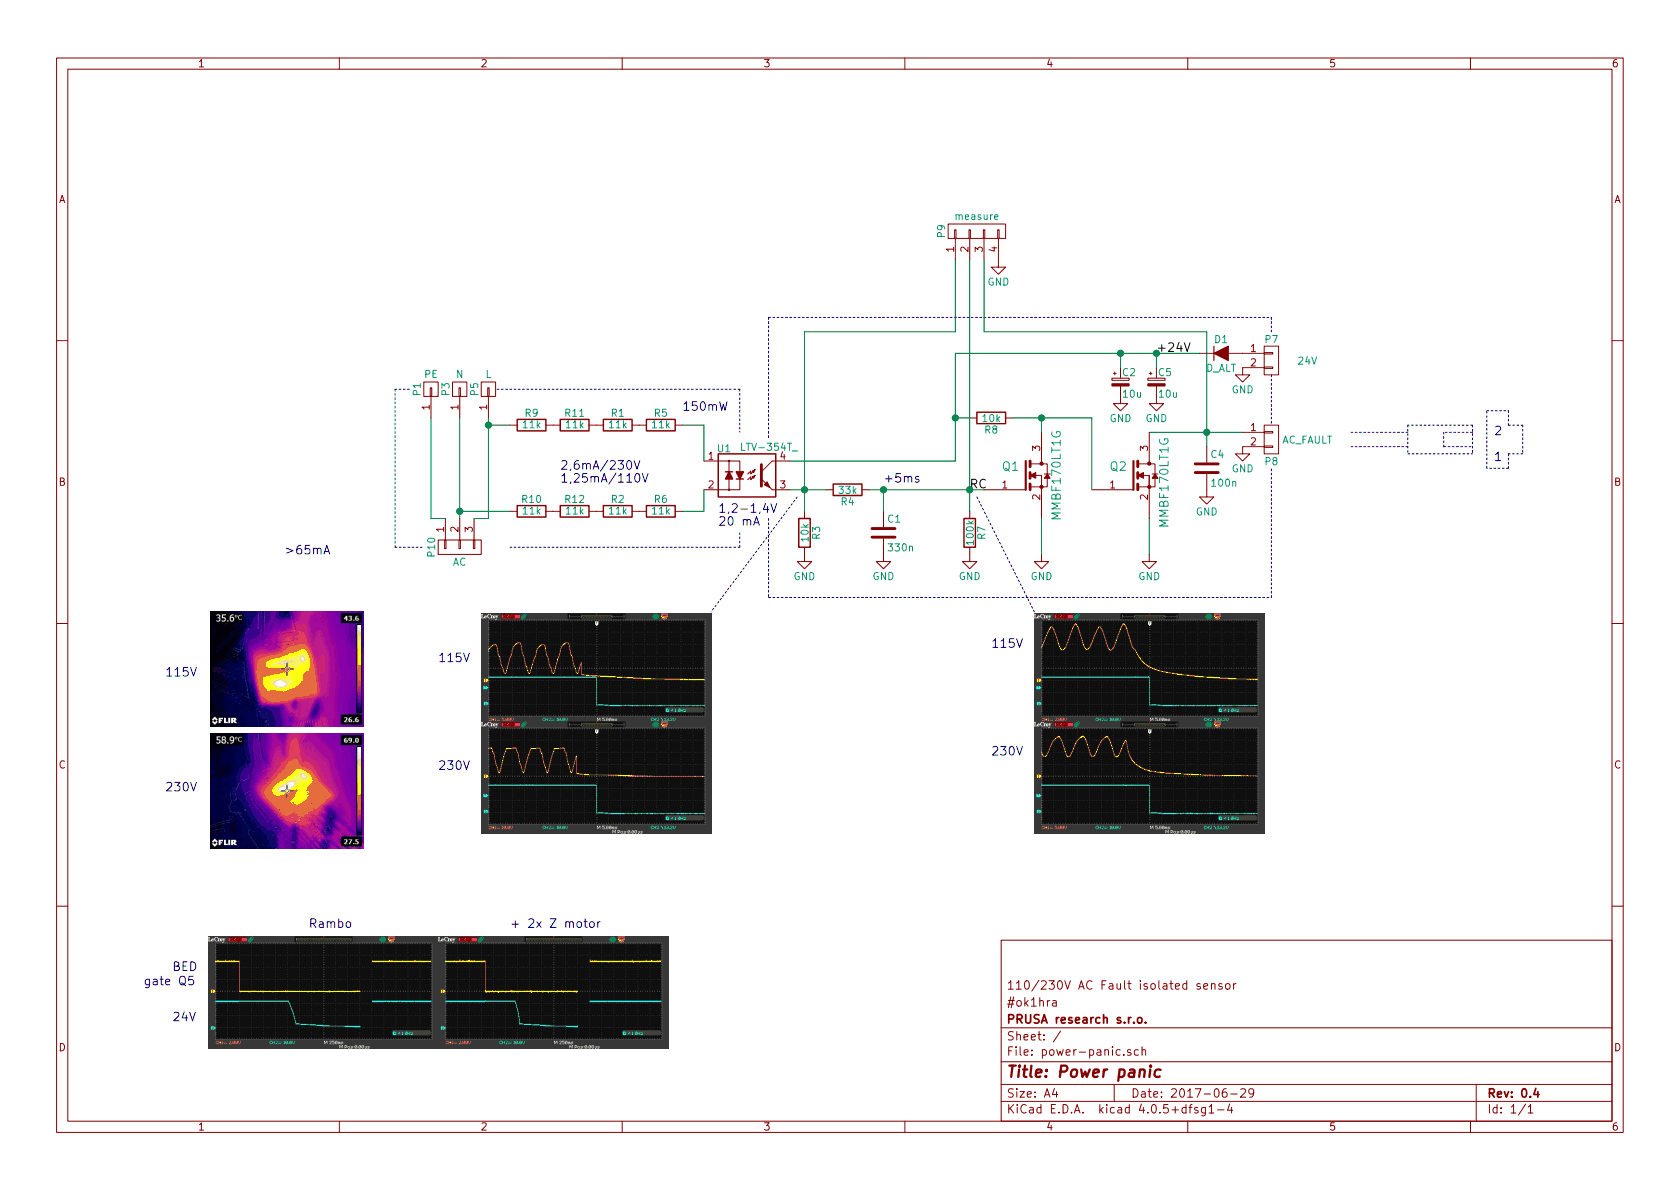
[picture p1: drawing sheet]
EESchema Schematic File Version 2
LIBS:power
LIBS:device
LIBS:transistors
LIBS:conn
LIBS:linear
LIBS:regul
LIBS:74xx
LIBS:cmos4000
LIBS:adc-dac
LIBS:memory
LIBS:xilinx
LIBS:microcontrollers
LIBS:dsp
LIBS:microchip
LIBS:analog_switches
LIBS:motorola
LIBS:texas
LIBS:intel
LIBS:audio
LIBS:interface
LIBS:digital-audio
LIBS:philips
LIBS:display
LIBS:cypress
LIBS:siliconi
LIBS:opto
LIBS:atmel
LIBS:contrib
LIBS:valves
LIBS:ok1hra
LIBS:power-panic-cache
EELAYER 25 0
EELAYER END
$Descr A4 11693 8268
encoding utf-8
Sheet 1 1
Title "Power panic"
Date "2017-06-29"
Rev "0.4"
Comp "PRUSA research s.r.o."
Comment1 "#ok1hra"
Comment2 "110/230V AC Fault isolated sensor"
Comment3 ""
Comment4 ""
$EndDescr
$Comp
L R R1
U 1 1
P 4300 2950
F 0 "R1" V 4380 2950 50  0000 C CNN
F 1 "11k" V 4300 2950 50  0000 C CNN
F 2 "Resistors_SMD:R_1206" V 4230 2950 50  0001 C CNN
F 3 "" H 4300 2950 50  0000 C CNN
	1    4300 2950
	0    -1   -1   0   
$EndComp
$Comp
L R R4
U 1 1
P 5900 3400
F 0 "R4" V 5980 3400 50  0000 C CNN
F 1 "33k" V 5900 3400 50  0000 C CNN
F 2 "Resistors_SMD:R_0805" V 5830 3400 50  0001 C CNN
F 3 "" H 5900 3400 50  0000 C CNN
	1    5900 3400
	0    1    1    0   
$EndComp
$Comp
L CONN_01X01 P5
U 1 1
P 3400 2700
F 0 "P5" H 3400 2800 50  0000 C CNN
F 1 "L" V 3500 2700 50  0000 C CNN
F 2 "ok1hra:faston-hole-m" H 3400 2700 50  0001 C CNN
F 3 "" H 3400 2700 50  0000 C CNN
	1    3400 2700
	0    -1   -1   0   
$EndComp
$Comp
L CONN_01X01 P3
U 1 1
P 3200 2700
F 0 "P3" H 3200 2800 50  0000 C CNN
F 1 "N" V 3300 2700 50  0000 C CNN
F 2 "ok1hra:faston-hole-m" H 3200 2700 50  0001 C CNN
F 3 "" H 3200 2700 50  0000 C CNN
	1    3200 2700
	0    -1   -1   0   
$EndComp
$Comp
L CONN_01X01 P1
U 1 1
P 3000 2700
F 0 "P1" H 3000 2800 50  0000 C CNN
F 1 "PE" V 3100 2700 50  0000 C CNN
F 2 "ok1hra:faston-hole-m" H 3000 2700 50  0001 C CNN
F 3 "" H 3000 2700 50  0000 C CNN
	1    3000 2700
	0    -1   -1   0   
$EndComp
$Comp
L R R5
U 1 1
P 4600 2950
F 0 "R5" V 4680 2950 50  0000 C CNN
F 1 "11k" V 4600 2950 50  0000 C CNN
F 2 "Resistors_SMD:R_1206" V 4530 2950 50  0001 C CNN
F 3 "" H 4600 2950 50  0000 C CNN
	1    4600 2950
	0    -1   -1   0   
$EndComp
$Comp
L R R2
U 1 1
P 4300 3550
F 0 "R2" V 4380 3550 50  0000 C CNN
F 1 "11k" V 4300 3550 50  0000 C CNN
F 2 "Resistors_SMD:R_1206" V 4230 3550 50  0001 C CNN
F 3 "" H 4300 3550 50  0000 C CNN
	1    4300 3550
	0    -1   -1   0   
$EndComp
$Comp
L R R6
U 1 1
P 4600 3550
F 0 "R6" V 4680 3550 50  0000 C CNN
F 1 "11k" V 4600 3550 50  0000 C CNN
F 2 "Resistors_SMD:R_1206" V 4530 3550 50  0001 C CNN
F 3 "" H 4600 3550 50  0000 C CNN
	1    4600 3550
	0    -1   -1   0   
$EndComp
Text Notes 3900 3350 0    60   ~ 0
2,6mA/230V\n1,25mA/110V
Text Notes 4750 2850 0    60   ~ 0
150mW
Text Notes 8550 -100 0    60   ~ 0
http://hyperphysics.phy-astr.gsu.edu/hbase/Electronic/schmitt.html\nhttps://goo.gl/images/DPBsUw\nhttps://www.allaboutcircuits.com/tools/capacitor-Charge-and-time-constant-calculator/
$Comp
L CONN_01X02 P8
U 1 1
P 8850 3050
F 0 "P8" H 8850 2900 50  0000 C CNN
F 1 "AC_FAULT" H 9100 3050 50  0000 C CNN
F 2 "ok1hra:Pin_1x02-XL" H 8850 3050 50  0001 C CNN
F 3 "" H 8850 3050 50  0000 C CNN
	1    8850 3050
	1    0    0    -1  
$EndComp
$Comp
L LTV-354T_ U1
U 1 1
P 5200 3300
F 0 "U1" H 4990 3490 50  0000 L CNN
F 1 "LTV-354T_" H 5150 3500 50  0000 L CNN
F 2 "Opto-Devices:Optocoupler_SMD_LTV-817S" H 5000 3100 50  0001 L CIN
F 3 "" H 5225 3300 50  0000 L CNN
	1    5200 3300
	1    0    0    -1  
$EndComp
Text Notes 5000 3650 0    60   ~ 0
1,2-1,4V\n20 mA
$Comp
L R R3
U 1 1
P 5600 3700
F 0 "R3" V 5680 3700 50  0000 C CNN
F 1 "10k" V 5600 3700 50  0000 C CNN
F 2 "Resistors_SMD:R_0805" V 5530 3700 50  0001 C CNN
F 3 "" H 5600 3700 50  0000 C CNN
	1    5600 3700
	1    0    0    -1  
$EndComp
$Comp
L GND #PWR01
U 1 1
P 5600 3850
F 0 "#PWR01" H 5600 3600 50  0001 C CNN
F 1 "GND" H 5600 3700 50  0000 C CNN
F 2 "" H 5600 3850 50  0000 C CNN
F 3 "" H 5600 3850 50  0000 C CNN
	1    5600 3850
	1    0    0    -1  
$EndComp
$Comp
L GND #PWR02
U 1 1
P 8650 3100
F 0 "#PWR02" H 8650 2850 50  0001 C CNN
F 1 "GND" H 8650 2950 50  0000 C CNN
F 2 "" H 8650 3100 50  0000 C CNN
F 3 "" H 8650 3100 50  0000 C CNN
	1    8650 3100
	1    0    0    -1  
$EndComp
$Comp
L GND #PWR03
U 1 1
P 8000 3850
F 0 "#PWR03" H 8000 3600 50  0001 C CNN
F 1 "GND" H 8000 3700 50  0000 C CNN
F 2 "" H 8000 3850 50  0000 C CNN
F 3 "" H 8000 3850 50  0000 C CNN
	1    8000 3850
	1    0    0    -1  
$EndComp
$Comp
L MOSFET-N Q2
U 1 1
P 8000 3300
F 0 "Q2" H 7784 3366 60  0000 C CNN
F 1 "MMBF170LT1G" V 8100 3250 60  0000 C CNN
F 2 "TO_SOT_Packages_SMD:SOT-23" H 8020 3300 60  0001 C CNN
F 3 "" H 8020 3300 60  0000 C CNN
	1    8000 3300
	1    0    0    -1  
$EndComp
$Comp
L GND #PWR04
U 1 1
P 6750 3850
F 0 "#PWR04" H 6750 3600 50  0001 C CNN
F 1 "GND" H 6750 3700 50  0000 C CNN
F 2 "" H 6750 3850 50  0000 C CNN
F 3 "" H 6750 3850 50  0000 C CNN
	1    6750 3850
	1    0    0    -1  
$EndComp
$Comp
L R R7
U 1 1
P 6750 3700
F 0 "R7" V 6830 3700 50  0000 C CNN
F 1 "100k" V 6750 3700 50  0000 C CNN
F 2 "Resistors_SMD:R_0805" V 6680 3700 50  0001 C CNN
F 3 "" H 6750 3700 50  0000 C CNN
	1    6750 3700
	1    0    0    -1  
$EndComp
$Comp
L MOSFET-N Q1
U 1 1
P 7250 3300
F 0 "Q1" H 7034 3366 60  0000 C CNN
F 1 "MMBF170LT1G" V 7350 3300 60  0000 C CNN
F 2 "TO_SOT_Packages_SMD:SOT-23" H 7270 3300 60  0001 C CNN
F 3 "" H 7270 3300 60  0000 C CNN
	1    7250 3300
	1    0    0    -1  
$EndComp
$Comp
L GND #PWR05
U 1 1
P 7250 3850
F 0 "#PWR05" H 7250 3600 50  0001 C CNN
F 1 "GND" H 7250 3700 50  0000 C CNN
F 2 "" H 7250 3850 50  0000 C CNN
F 3 "" H 7250 3850 50  0000 C CNN
	1    7250 3850
	1    0    0    -1  
$EndComp
$Comp
L R R8
U 1 1
P 6900 2900
F 0 "R8" V 6980 2900 50  0000 C CNN
F 1 "10k" V 6900 2900 50  0000 C CNN
F 2 "Resistors_SMD:R_0805" V 6830 2900 50  0001 C CNN
F 3 "" H 6900 2900 50  0000 C CNN
	1    6900 2900
	0    1    1    0   
$EndComp
$Comp
L D_ALT D1
U 1 1
P 8500 2450
F 0 "D1" H 8500 2550 50  0000 C CNN
F 1 "D_ALT" H 8500 2350 50  0000 C CNN
F 2 "Diodes_SMD:SOD-323" H 8500 2450 50  0001 C CNN
F 3 "" H 8500 2450 50  0000 C CNN
	1    8500 2450
	1    0    0    -1  
$EndComp
$Comp
L GND #PWR06
U 1 1
P 7800 2750
F 0 "#PWR06" H 7800 2500 50  0001 C CNN
F 1 "GND" H 7800 2600 50  0000 C CNN
F 2 "" H 7800 2750 50  0000 C CNN
F 3 "" H 7800 2750 50  0000 C CNN
	1    7800 2750
	1    0    0    -1  
$EndComp
$Comp
L C C4
U 1 1
P 8400 3250
F 0 "C4" H 8425 3350 50  0000 L CNN
F 1 "100n" H 8425 3150 50  0000 L CNN
F 2 "Capacitors_SMD:C_0805" H 8438 3100 50  0001 C CNN
F 3 "" H 8400 3250 50  0000 C CNN
	1    8400 3250
	1    0    0    -1  
$EndComp
$Comp
L GND #PWR07
U 1 1
P 8400 3400
F 0 "#PWR07" H 8400 3150 50  0001 C CNN
F 1 "GND" H 8400 3250 50  0000 C CNN
F 2 "" H 8400 3400 50  0000 C CNN
F 3 "" H 8400 3400 50  0000 C CNN
	1    8400 3400
	1    0    0    -1  
$EndComp
$Comp
L C C1
U 1 1
P 6150 3700
F 0 "C1" H 6175 3800 50  0000 L CNN
F 1 "330n" H 6175 3600 50  0000 L CNN
F 2 "Capacitors_SMD:C_0805" H 6188 3550 50  0001 C CNN
F 3 "" H 6150 3700 50  0000 C CNN
	1    6150 3700
	1    0    0    -1  
$EndComp
$Comp
L GND #PWR08
U 1 1
P 6150 3850
F 0 "#PWR08" H 6150 3600 50  0001 C CNN
F 1 "GND" H 6150 3700 50  0000 C CNN
F 2 "" H 6150 3850 50  0000 C CNN
F 3 "" H 6150 3850 50  0000 C CNN
	1    6150 3850
	1    0    0    -1  
$EndComp
$Comp
L CONN_01X02 P7
U 1 1
P 8850 2500
F 0 "P7" H 8850 2650 50  0000 C CNN
F 1 "24V" H 9100 2500 50  0000 C CNN
F 2 "ok1hra:Pin_1x02-XL" H 8850 2500 50  0001 C CNN
F 3 "" H 8850 2500 50  0000 C CNN
	1    8850 2500
	1    0    0    -1  
$EndComp
$Comp
L GND #PWR09
U 1 1
P 8650 2550
F 0 "#PWR09" H 8650 2300 50  0001 C CNN
F 1 "GND" H 8650 2400 50  0000 C CNN
F 2 "" H 8650 2550 50  0000 C CNN
F 3 "" H 8650 2550 50  0000 C CNN
	1    8650 2550
	1    0    0    -1  
$EndComp
$Comp
L CP_Small C5
U 1 1
P 8050 2650
F 0 "C5" H 8060 2720 50  0000 L CNN
F 1 "10u" H 8060 2570 50  0000 L CNN
F 2 "Capacitors_SMD:C_1206" H 8050 2650 50  0001 C CNN
F 3 "" H 8050 2650 50  0000 C CNN
	1    8050 2650
	1    0    0    -1  
$EndComp
$Comp
L GND #PWR010
U 1 1
P 8050 2750
F 0 "#PWR010" H 8050 2500 50  0001 C CNN
F 1 "GND" H 8050 2600 50  0000 C CNN
F 2 "" H 8050 2750 50  0000 C CNN
F 3 "" H 8050 2750 50  0000 C CNN
	1    8050 2750
	1    0    0    -1  
$EndComp
Text Notes 6150 3350 0    60   ~ 0
+5ms
Text Notes 3050 4600 0    60   ~ 0
115V
Text Notes 3050 5350 0    60   ~ 0
230V
Text Notes 2300 3850 2    60   ~ 0
>65mA
Text Notes 6900 4500 0    60   ~ 0
115V
Text Notes 6900 5250 0    60   ~ 0
230V
Text Label 6750 3400 0    60   ~ 0
RC
Text Label 8050 2450 0    60   ~ 0
+24V
Text Notes 1150 4700 0    60   ~ 0
115V
Text Notes 1150 5500 0    60   ~ 0
230V
$Comp
L CP_Small C2
U 1 1
P 7800 2650
F 0 "C2" H 7810 2720 50  0000 L CNN
F 1 "10u" H 7810 2570 50  0000 L CNN
F 2 "Capacitors_SMD:C_1206" H 7800 2650 50  0001 C CNN
F 3 "" H 7800 2650 50  0000 C CNN
	1    7800 2650
	1    0    0    -1  
$EndComp
$Comp
L R R9
U 1 1
P 3700 2950
F 0 "R9" V 3780 2950 50  0000 C CNN
F 1 "11k" V 3700 2950 50  0000 C CNN
F 2 "Resistors_SMD:R_1206" V 3630 2950 50  0001 C CNN
F 3 "" H 3700 2950 50  0000 C CNN
	1    3700 2950
	0    -1   -1   0   
$EndComp
$Comp
L R R11
U 1 1
P 4000 2950
F 0 "R11" V 4080 2950 50  0000 C CNN
F 1 "11k" V 4000 2950 50  0000 C CNN
F 2 "Resistors_SMD:R_1206" V 3930 2950 50  0001 C CNN
F 3 "" H 4000 2950 50  0000 C CNN
	1    4000 2950
	0    -1   -1   0   
$EndComp
$Comp
L R R10
U 1 1
P 3700 3550
F 0 "R10" V 3780 3550 50  0000 C CNN
F 1 "11k" V 3700 3550 50  0000 C CNN
F 2 "Resistors_SMD:R_1206" V 3630 3550 50  0001 C CNN
F 3 "" H 3700 3550 50  0000 C CNN
	1    3700 3550
	0    -1   -1   0   
$EndComp
$Comp
L R R12
U 1 1
P 4000 3550
F 0 "R12" V 4080 3550 50  0000 C CNN
F 1 "11k" V 4000 3550 50  0000 C CNN
F 2 "Resistors_SMD:R_1206" V 3930 3550 50  0001 C CNN
F 3 "" H 4000 3550 50  0000 C CNN
	1    4000 3550
	0    -1   -1   0   
$EndComp
$Comp
L CONN_01X04 P9
U 1 1
P 6800 1600
F 0 "P9" H 6800 1850 50  0000 C CNN
F 1 "measure" V 6900 1600 50  0000 C CNN
F 2 "Pin_Headers:Pin_Header_Straight_1x04" H 6800 1600 50  0001 C CNN
F 3 "" H 6800 1600 50  0000 C CNN
	1    6800 1600
	0    -1   -1   0   
$EndComp
$Comp
L GND #PWR011
U 1 1
P 6950 1800
F 0 "#PWR011" H 6950 1550 50  0001 C CNN
F 1 "GND" H 6950 1650 50  0000 C CNN
F 2 "" H 6950 1800 50  0000 C CNN
F 3 "" H 6950 1800 50  0000 C CNN
	1    6950 1800
	1    0    0    -1  
$EndComp
Text Notes 2150 6450 0    60   ~ 0
Rambo
Text Notes 3550 6450 0    60   ~ 0
+ 2x Z motor
Text Notes 1200 7100 0    60   ~ 0
24V
Text Notes 1200 6750 0    60   ~ 0
BED
Text Notes 1000 6850 0    60   ~ 0
gate Q5
$Comp
L CONN_01X03 P10
U 1 1
P 3200 3800
F 0 "P10" H 3200 4000 50  0000 C CNN
F 1 "AC" V 3300 3800 50  0000 C CNN
F 2 "ok1hra:ac-power-plug-fuse" H 3200 3800 50  0001 C CNN
F 3 "" H 3200 3800 50  0000 C CNN
	1    3200 3800
	0    -1   1    0   
$EndComp
Wire Wire Line
	8000 3000 8650 3000
Wire Notes Line
	5150 3800 5150 3700
Wire Notes Line
	5150 2700 5150 3000
Wire Wire Line
	4900 3550 4750 3550
Wire Wire Line
	4750 2950 4900 2950
Wire Notes Line
	2750 3800 2950 3800
Wire Notes Line
	2750 2700 2750 3800
Wire Notes Line
	2850 2700 2750 2700
Wire Wire Line
	3000 2900 3000 3600
Wire Wire Line
	3200 2900 3200 3600
Wire Wire Line
	4900 3550 4900 3400
Wire Wire Line
	4900 2950 4900 3200
Wire Wire Line
	5500 3400 5750 3400
Wire Wire Line
	5600 2300 5600 3550
Wire Wire Line
	7050 2900 7600 2900
Wire Wire Line
	7250 2900 7250 3000
Wire Wire Line
	7600 2900 7600 3400
Connection ~ 7250 2900
Wire Wire Line
	6050 3400 6850 3400
Wire Wire Line
	6750 1800 6750 3550
Connection ~ 6750 3400
Connection ~ 5600 3400
Wire Wire Line
	7250 3850 7250 3600
Wire Wire Line
	8000 3850 8000 3600
Wire Wire Line
	6650 3200 5500 3200
Wire Wire Line
	6650 2450 6650 3200
Wire Wire Line
	6650 2900 6750 2900
Connection ~ 6650 2900
Wire Notes Line
	5350 3600 5350 4150
Wire Notes Line
	5350 4150 8850 4150
Wire Wire Line
	6650 2450 8350 2450
Wire Wire Line
	7800 2550 7800 2450
Connection ~ 7800 2450
Wire Notes Line
	5350 2200 8850 2200
Wire Notes Line
	5350 2200 5350 3050
Wire Wire Line
	8400 2300 8400 3100
Connection ~ 8400 3000
Wire Wire Line
	6150 3550 6150 3400
Connection ~ 6150 3400
Wire Notes Line
	8850 2200 8850 2300
Wire Notes Line
	8850 4150 8850 3250
Connection ~ 3200 3550
Wire Notes Line
	8850 2600 8850 2950
Wire Wire Line
	8050 2550 8050 2450
Connection ~ 8050 2450
Wire Notes Line
	5550 3450 4950 4250
Wire Notes Line
	6800 3450 7200 4250
Wire Wire Line
	3400 2900 3400 3600
Connection ~ 3400 2950
Wire Wire Line
	3400 2950 3550 2950
Wire Wire Line
	3550 3550 3200 3550
Wire Notes Line
	5150 2700 3450 2700
Wire Notes Line
	5150 3800 3550 3800
Wire Wire Line
	6650 1800 6650 2300
Wire Wire Line
	6650 2300 5600 2300
Wire Wire Line
	8400 2300 6850 2300
Wire Wire Line
	6850 2300 6850 1800
Wire Wire Line
	3400 3600 3300 3600
Wire Wire Line
	3000 3600 3100 3600
Wire Notes Line
	10250 3000 10050 3000
Wire Notes Line
	10050 3000 10050 3100
Wire Notes Line
	10050 3100 10250 3100
Wire Notes Line
	10250 2950 10250 3150
Wire Notes Line
	10250 2950 9800 2950
Wire Notes Line
	9800 2950 9800 3150
Wire Notes Line
	9800 3150 10250 3150
Wire Notes Line
	9800 3000 9400 3000
Wire Notes Line
	9800 3100 9400 3100
Wire Notes Line
	10500 2950 10600 2950
Wire Notes Line
	10600 2950 10600 3150
Wire Notes Line
	10600 3150 10500 3150
Wire Notes Line
	10500 3150 10500 3250
Wire Notes Line
	10500 3250 10350 3250
Wire Notes Line
	10350 2850 10500 2850
Wire Notes Line
	10500 2850 10500 2950
Wire Notes Line
	10350 3250 10350 2850
Text Notes 10400 3200 0    60   ~ 0
2\n\n1
$EndSCHEMATC
